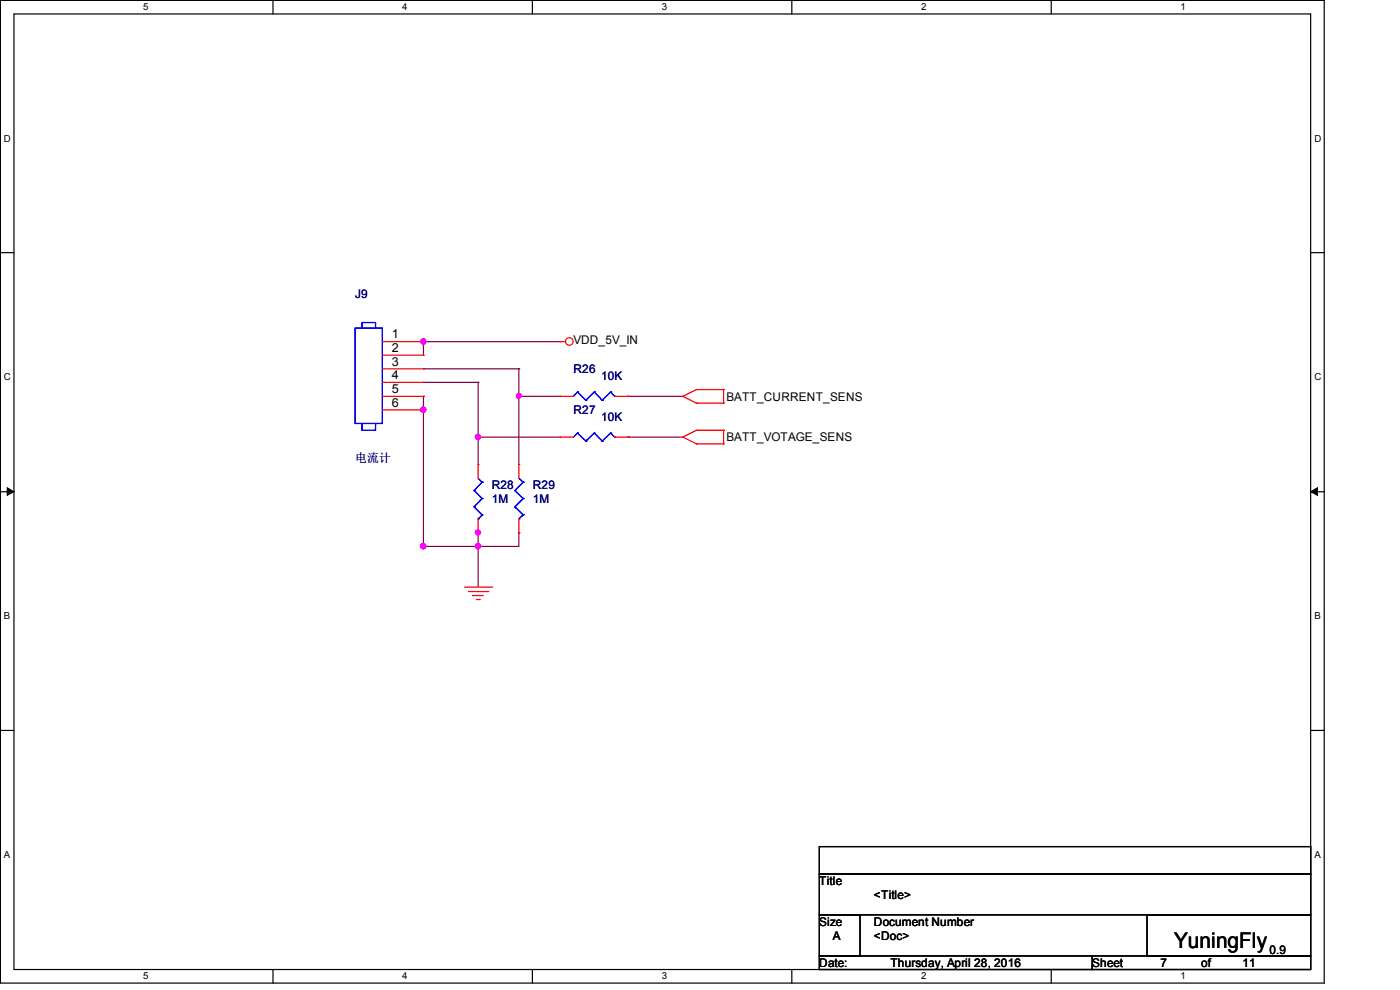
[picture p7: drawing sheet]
<svg xmlns="http://www.w3.org/2000/svg" width="297mm" height="210mm" viewBox="0 0 297 210" stroke-linecap="round" stroke-linejoin="round" font-family="sans-serif">
<path d="M.1 .1h280.8v208.4h-280.8zM3 3h275v202.7h-275z" fill="none" stroke="#000" stroke-width=".25"/>
<g fill="#fff">
<path d="M30.4 .4h1.1v2.3h-1.1z"/>
<path d="M30.4 206h1.1v2.3h-1.1z"/>
</g>
<path d="M57.9 .1v2.9M57.9 205.7v2.8" fill="none" stroke="#000" stroke-width=".25"/>
<g fill="#fff">
<path d="M85.3 .4h1.1v2.3h-1.1z"/>
<path d="M85.3 206h1.1v2.3h-1.1z"/>
</g>
<path d="M112.9 .1v2.9M112.9 205.7v2.8" fill="none" stroke="#000" stroke-width=".25"/>
<g fill="#fff">
<path d="M140.4 .4h1.1v2.3h-1.1z"/>
<path d="M140.4 206h1.1v2.3h-1.1z"/>
</g>
<path d="M168 .1v2.9M168 205.7v2.8" fill="none" stroke="#000" stroke-width=".25"/>
<g fill="#fff">
<path d="M195.4 .4h1.1v2.3h-1.1z"/>
<path d="M195.4 206h1.1v2.3h-1.1z"/>
</g>
<path d="M223 .1v2.9M223 205.7v2.8" fill="none" stroke="#000" stroke-width=".25"/>
<g fill="#fff">
<path d="M250.4 .4h1.1v2.3h-1.1z"/>
<path d="M250.4 206h1.1v2.3h-1.1z"/>
<path d="M.8 28.3h1.5v2.3h-1.5z"/>
<path d="M278.8 28.3h1.4v2.3h-1.4z"/>
<path d="M.8 78.9h1.5v2.3h-1.5z"/>
<path d="M278.8 78.9h1.4v2.3h-1.4z"/>
</g>
<path d="M.1 53.6h2.9M278 53.6h2.9" fill="none" stroke="#000" stroke-width=".25"/>
<g fill="#fff">
<path d="M.8 129.6h1.4v2.3h-1.4z"/>
<path d="M278.8 129.6h1.4v2.3h-1.4z"/>
</g>
<path d="M.1 104.3h2.9M278 104.3h2.9" fill="none" stroke="#000" stroke-width=".25"/>
<path d="M1.5 103.5l1.5 .8-1.5 .8zM278 104.3l1.5-.8v1.6z" fill="#000" stroke="#000" stroke-width=".21"/>
<g fill="#fff">
<path d="M.8 180.3h1.3v2.2h-1.3z"/>
<path d="M278.8 180.3h1.3v2.2h-1.3z"/>
</g>
<path d="M.1 154.9h2.9M278 154.9h2.9M173.8 179.6h104.2v5.8h-104.2zM173.8 185.4h104.2v8.7h-104.2zM173.8 194.1h8.7v8.7h-8.7zM243.3 194.1h34.7v8.7h-34.7zM173.8 202.8h57.9v2.9h-57.9zM231.7 202.8h46.3v2.9h-46.3z" fill="none" stroke="#000" stroke-width=".25"/>
<g fill="none" stroke="#800040" stroke-width=".25">
<path d="M89.8 72.5h.1M89.8 78.2h.1M89.8 72.5h29M89.8 72.5v2.9M89.8 78.2h20.3M110.1 78.2h.1M110.1 78.2v20.4M89.8 87h.1M89.8 81.1h.1M89.8 84.1h.1M89.8 84.1v31.8M89.8 81.1h11.6"/>
<path d="M101.4 92.7h.1M101.4 81.1h.1M101.4 81.1v17.5M101.4 92.7h17.4M110.1 84.1h.1M110.1 84.1h8.7M133.3 84.1h.1M133.3 92.7h.1M133.3 84.1h11.6M133.3 92.7h11.6M89.8 115.9h.1M101.4 115.9h.1"/>
<path d="M101.4 113h.1M101.4 113v11.5M110.1 113h.1M110.1 113v2.9h-20.3"/>
</g>
<g fill="#f0f" stroke="#f0f" stroke-width=".25">
<circle cx="89.8" cy="72.4" r=".55"/>
<circle cx="89.8" cy="115.9" r=".55"/>
<circle cx="89.8" cy="86.9" r=".55"/>
<circle cx="101.4" cy="115.9" r=".55"/>
<circle cx="110.1" cy="84" r=".51"/>
<circle cx="101.4" cy="92.7" r=".55"/>
<circle cx="101.4" cy="112.9" r=".53"/>
</g>
<g fill="none" stroke="#f00" stroke-width=".25">
<path d="M81.1 72.5h8.7M81.1 75.4h8.7M81.1 78.2h8.7M89.8 72.5h.1M89.8 75.4h.1M89.8 78.2h.1M118.8 72.5h.1M118.8 72.5h1.2M81.1 84.1h8.7M81.1 81.1h8.7M81.1 87h8.7M89.8 81.1h.1"/>
<path d="M89.8 84.1h.1M89.8 87h.1M101.4 98.6h.1M101.4 98.6v2.8M110.1 98.6h.1M110.1 98.6v2.8M118.8 92.7h.1M118.8 84.1h.1M118.8 92.7h2.9M118.8 84.1h2.9M130.4 92.7h2.9M130.4 84.1h2.9"/>
<path d="M133.3 92.7h.1M133.3 84.1h.1M144.9 84.1h.1M144.9 92.7h.1M144.9 84.1l2.8 1.4M144.9 92.7l2.8 1.4M147.7 82.6h.1M147.7 85.5h.1M147.7 91.3h.1M147.7 94.1h.1M147.7 82.6l-2.8 1.5M147.7 82.6h5.8"/>
<path d="M147.7 85.5h5.8M147.7 91.3l-2.8 1.4M147.7 91.3h5.8M147.7 94.1h5.8M153.5 82.6h.1M153.5 85.5h.1M153.5 91.3h.1M153.5 94.1h.1M153.5 82.6v2.9M153.5 91.3v2.8M101.4 113h.1M101.4 110.1v2.9"/>
<path d="M110.1 113h.1M110.1 110.1v2.9M98.6 124.5h5.7M99.4 125.5h4.1M100.2 126.3h.1M100.2 126.3h2.3M101.1 127.2h.6M101.7 127.2h.1M103.5 125.5h.1M104.3 124.5h.1"/>
<circle cx="120.8" cy="72.4" r=".8"/>
</g>
<g fill="none" stroke="#00f" stroke-width=".25">
<path d="M75.4 69.6h5.7v20.2h-5.7zM76.8 69.6v-1.2h2.9v1.2M76.8 89.8v1.5h2.9v-1.5M122.5 91.9h.1M122.5 83.1h.1M122.5 91.9l-.8 .8M122.5 91.9l1.8 1.7M122.5 83.1l-.8 1M122.5 83.1l1.8 1.8M124.3 93.6h.1M124.3 84.9h.1M126.1 91.9h.1"/>
<path d="M126.1 83.1h.1M126.1 91.9l-1.8 1.7M126.1 91.9l1.7 1.7M126.1 83.1l-1.8 1.8M126.1 83.1l1.7 1.8M127.8 93.6h.1M127.8 84.9h.1M129.5 91.9h.1M129.5 83.1h.1M129.5 91.9l-1.7 1.7M129.5 91.9l.9 .8M129.5 83.1l-1.7 1.8"/>
<path d="M129.5 83.1l.9 1M130.4 92.7h.1M130.4 84.1h.1M100.6 104.1h.1M100.6 107.5h.1M100.6 104.1l1.7 1.6M100.6 107.5l1.7 1.7M101.4 110.1h.1M101.4 101.4l.9 .9M102.3 102.3h.1M102.3 105.7h.1M102.3 109.2h.1"/>
<path d="M102.3 102.3l-1.7 1.8M102.3 105.7l-1.7 1.8M102.3 109.2l-.9 .9M109.2 104.1h.1M109.2 107.5h.1M109.2 104.1l1.8 1.6M109.2 107.5l1.8 1.7M110.1 110.1h.1M110.1 101.4l.9 .9M111 102.3h.1M111 105.7h.1M111 109.2h.1"/>
<path d="M111 102.3l-1.8 1.8M111 105.7l-1.8 1.8M111 109.2l-.9 .9"/>
</g>
<text font-size="4.6" x="249.1" y="201.1">YuningFly</text>
<g font-size="2.6">
<text x="83.1" y="71.8">1</text>
<text x="83.1" y="74.7">2</text>
<text x="83.1" y="77.6">3</text>
<text x="83.1" y="80.4">4</text>
<text x="83.1" y="83.4">5</text>
<text x="83.1" y="86.3">6</text>
</g>
<g font-size="2.5" fill="#000080">
<text x="75.3" y="63.2">J9</text>
<text x="121.7" y="79.2">R26</text>
<text x="127.5" y="80.6">10K</text>
<text x="121.7" y="87.9">R27</text>
<text x="127.5" y="89.3">10K</text>
<text x="75.3" y="98">电流计</text>
<text x="104.3" y="103.8">R28</text>
<text x="104.3" y="106.7">1M</text>
<text x="113" y="103.8">R29</text>
<text x="113" y="106.7">1M</text>
</g>
<g font-size="2.5">
<text x="121.7" y="73.1">VDD_5V_IN</text>
<text x="154.1" y="85">BATT_CURRENT_SENS</text>
<text x="154.1" y="93.6">BATT_VOTAGE_SENS</text>
<text x="173.8" y="187.8">Title</text>
<text x="185.4" y="190.7">&lt;Title&gt;</text>
<text x="173.8" y="196.4">Size</text>
<text x="185.4" y="196.4">Document Number</text>
<text x="176.7" y="199.3">A</text>
<text x="185.4" y="199.3">&lt;Doc&gt;</text>
<text x="269.3" y="202.3">0.9</text>
<text x="173.8" y="205.1">Date:</text>
<text x="188.9" y="205.1">Thursday, April 28, 2016</text>
<text x="231.7" y="205.1">Sheet</text>
<text x="246.2" y="205.1">7</text>
<text x="254.8" y="205.1">of</text>
<text x="263.6" y="205.1">11</text>
</g>
<g font-size="2">
<text x="30.4" y="2.2">5</text>
<text x="85.3" y="2.2">4</text>
<text x="140.4" y="2.2">3</text>
<text x="195.4" y="2.2">2</text>
<text x="250.5" y="2.2">1</text>
<text x=".8" y="30.1">D</text>
<text x="278.8" y="30.1">D</text>
<text x=".8" y="80.7">C</text>
<text x="278.8" y="80.7">C</text>
<text x=".8" y="131.4">B</text>
<text x="278.8" y="131.4">B</text>
<text x=".8" y="182">A</text>
<text x="278.8" y="182">A</text>
<text x="30.4" y="207.8">5</text>
<text x="85.3" y="207.8">4</text>
<text x="140.4" y="207.8">3</text>
<text x="195.4" y="207.8">2</text>
<text x="250.5" y="207.8">1</text>
</g>
</svg>
